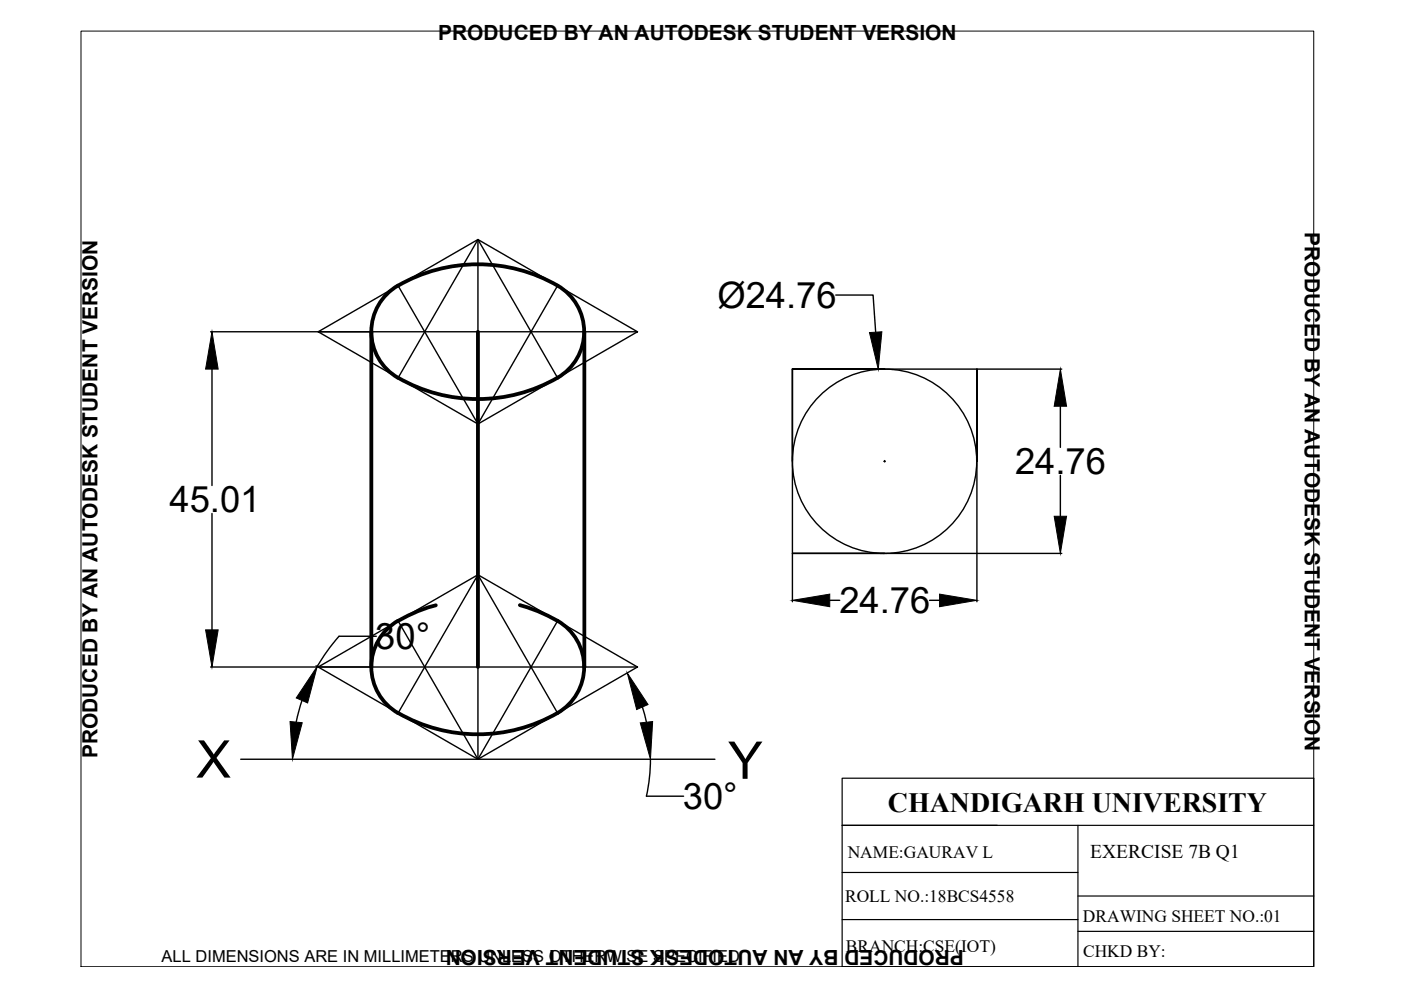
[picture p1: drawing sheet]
<svg xmlns="http://www.w3.org/2000/svg" width="297mm" height="210mm" viewBox="0 0 297 210" stroke-linecap="round" stroke-linejoin="round" font-family="sans-serif">
<!-- layer: thick continuous -->
<g fill="none" stroke="#000" stroke-width=".3">
<path d="M101.3 50.8v39.1M44.6 70.3h90.6M44.9 78.3v24.6M67.5 70.3l33.8-19.5 33.9 19.5-33.9 19.6zM84.4 60.6l16.9 29.3 16.9-29.3M177.2 62.6h7.9l.6 7.8M187.6 78.3h-19.6h39.1M207.2 78.3h17.9M84.4 80.1l16.9-29.3 16.9 29.3M168 97.8v-19.5v39M187.4 97.8h.3M187.6 97.6v.3"/>
<path d="M207.1 97.8v-19.5v39.2M224.8 86.1v8.8M44.9 108.9v24.6M168 117.5v10.1M187.6 117.3h-19.6h39.1M207.1 117.7v9.9M207.2 117.3h17.9M224.8 100.8v8.7M79.8 134.9h-7.9l-2.7 3.4-1.9 3M84.4 131.6l16.9 29.4 16.9-29.4M101.3 121.9v39.1M175.9 127.3h2.1"/>
<path d="M197.1 127.3h2.1M44.6 141.4h90.6M64 148.5l-1.2 4.6M67 141.2l.4 .2M67.5 141.4l33.8-19.5 33.9 19.5-33.9 19.6zM84.4 151.2l16.9-29.3 16.9 29.3M136.2 149.9l.9 3.2M51 161h100.6M137.9 161a36.6 36.6 0 0 1-.8 7.8h7.8"/>
<circle cx="187.5" cy="97.8" r="19.5"/>
</g>
<path d="M44.9 70.3l1.4 8h-2.7zM184.3 70.5l2.7-.2-.8 8zM224.8 78.3l1.3 7.8h-2.6zM223.5 109.5h2.6l-1.3 7.8zM43.6 133.5h2.7l-1.4 7.9zM168 127.3l7.9-1.3v2.6zM199.2 126l7.9 1.3-7.9 1.3zM67.3 141.3l-2.1 7.7-2.4-1zM61.5 153l2.6 .2-2.1 7.8zM133 142.7l4.4 6.7-2.4 1zM135.7 153.3l2.7-.3-.5 8z" fill="#000" stroke="#000" stroke-width=".21"/>
<path d="M78.7 70.3v71.1M84.4 60.6a11.4 11.4 0 0 0-5.6 10.7 11.4 11.4 0 0 0 7.3 9.7 33.8 33.8 0 0 0 32.1-.9M84.4 60.6a33.8 33.8 0 0 1 33.8 0M101.3 70.3v71.1M118.2 60.6a11.3 11.3 0 0 1 0 19.5M123.9 70.3v71.1M84.4 131.6a11.4 11.4 0 0 0-5.6 10.8 11.4 11.4 0 0 0 7.3 9.7 33.8 33.8 0 0 0 32.1-.9M92.4 128.3a30.9 30.9 0 0 0-8 3.3M110.2 128.3a33.3 33.3 0 0 1 8 3.3M118.2 131.6a11.3 11.3 0 0 1 0 19.6" fill="none" stroke="#000" stroke-width=".8"/>
<path d="M17.2 6.6h261.3v198.4h-261.3z" fill="none" stroke="#000" stroke-width=".21"/>
<!-- layer: 0 -->
<path d="M178.5 165h100v40h-100zM178.5 175h100M228.5 175v30M178.5 195h50M178.5 185h50M228.5 190h50M228.5 197.5h50" fill="none" stroke="#000" stroke-width=".25"/>
<g font-size="11">
<text x="41.6" y="164.9">X</text>
<text x="154.4" y="165.1">Y</text>
</g>
<g font-size="7.7">
<text x="152.1" y="65.2">Ø24.76</text>
<text x="215.2" y="100.5">24.76</text>
<text x="35.9" y="108.6">45.01</text>
<text x="178" y="130">24.76</text>
<text x="79.6" y="137.6">30°</text>
<text x="144.8" y="171.5">30°</text>
</g>
<text font-size="5.9" x="188.2" y="172.2">CHANDIGARH UNIVERSITY</text>
<g font-size="4.4">
<text x="92.9" y="8.5">PRODUCED BY AN AUTODESK STUDENT VERSION</text>
<text x="276.6" y="49.3" transform="rotate(90 276.6 49.3)">PRODUCED BY AN AUTODESK STUDENT VERSION</text>
<text x="20.6" y="160.7" transform="rotate(-90 20.6 160.7)">PRODUCED BY AN AUTODESK STUDENT VERSION</text>
<text x="204.4" y="201.5" transform="rotate(180 204.4 201.5)">PRODUCED BY AN AUTODESK STUDENT VERSION</text>
</g>
<text font-size="4.1" x="231.2" y="182">EXERCISE 7B Q1</text>
<g font-size="3.7">
<text x="179.7" y="182">NAME:GAURAV L</text>
<text x="179.2" y="191.2">ROLL NO.:18BCS4558</text>
<text x="229.6" y="195.4">DRAWING SHEET NO.:01</text>
<text x="179.4" y="201.9">BRANCH:CSE(IOT)</text>
<text x="229.6" y="202.8">CHKD BY:</text>
</g>
<text font-size="3.5" x="34.3" y="203.9">ALL DIMENSIONS ARE IN MILLIMETERS UNLESS OTHERWISE SPECIFIED</text>
</svg>
